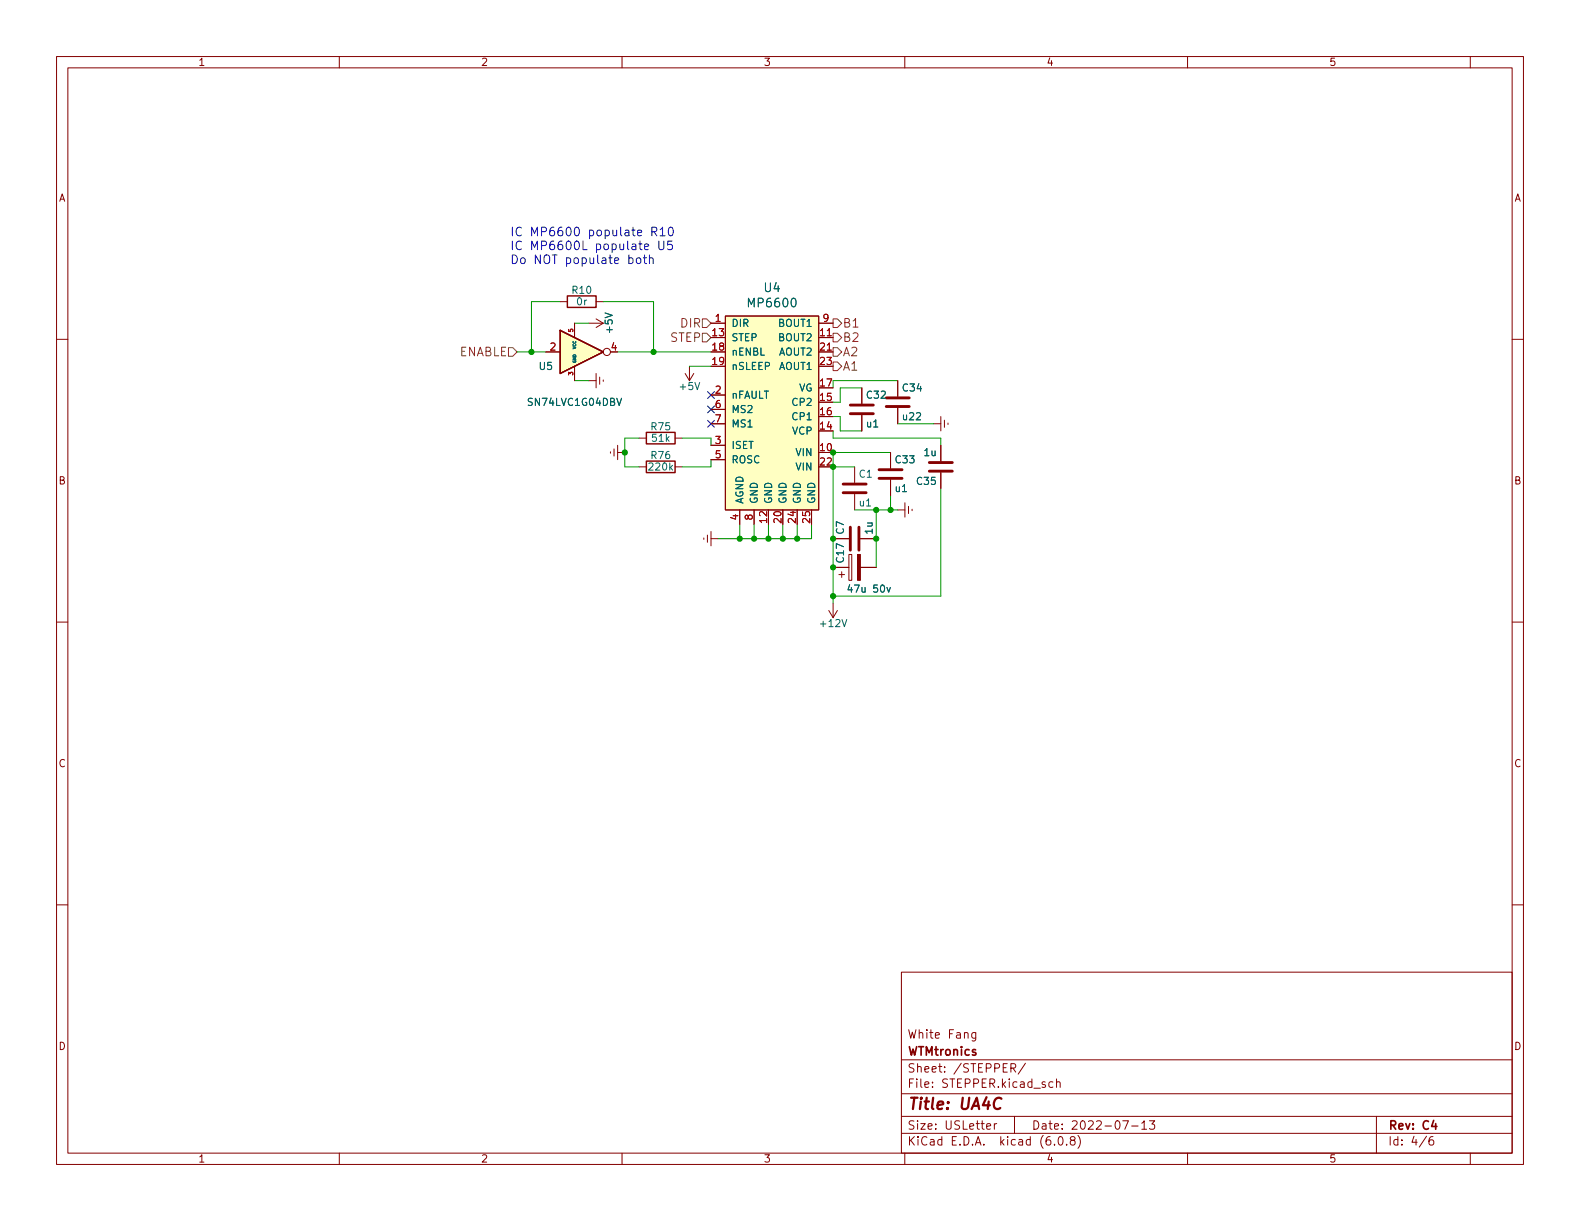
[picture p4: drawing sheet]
<svg xmlns="http://www.w3.org/2000/svg" width="279mm" height="216mm" viewBox="0 0 279 216" stroke-linecap="round" stroke-linejoin="round" font-family="sans-serif">
<g fill="none" stroke="#840000" stroke-width=".18">
<path d="M10 10h259.4v195.9h-259.4zM12 12h255.4v191.9h-255.4zM60 10v2M110 10v2M160 10v2M210 10v2M260 10v2M10 60h2M99.1 53.3h1.2M101.6 57.2v2.5M104.1 57.2h2.6M105.4 53.3h1.3"/>
<path d="M105.4 56.4l1.3 .8M106.7 57.2l-1.3 .7M125.7 57.2h2.6M128.3 55.9h16.5v34.3h-16.5zM144.8 57.2h2.5M144.8 59.7h2.5M267.4 60h2M96.5 62.2h2.6M101.6 64.8v2.5M104.1 67.3h1.3M105.4 66v2.6M106 66.7v1.2"/>
<path d="M106.7 67.2v.2M107.9 79.9v.2M108.6 79.4v1.2M109.2 78.7v2.6M113 77.5h1.3M119.4 77.5h1.2M121.2 66l.7 1.3M121.9 64.8v2.5M122.7 66l-.8 1.3M125.7 74.9h2.6M125.7 69.9h2.6M125.7 78.7h2.6"/>
<path d="M125.7 72.4h2.6M144.8 62.2h2.5M152.4 68.6v2.8M152.4 73.4v2.8M158.7 67.3v2.8M158.7 72.1v2.8M165.1 74.9h1.3M166.4 73.7v2.5M166.4 78.7v2.8M167 74.3v1.3M167.6 74.8v.3M109.2 80h1.3"/>
<path d="M113 82.6h1.3M119.4 82.6h1.2M124.5 95.1v.3M125.1 94.6v1.3M125.7 95.3h1.3M125.7 94v2.5M125.7 81.3h2.6M130.8 90.2v2.5M133.3 90.2v2.5M147.3 95.3h2.8M150.1 98h.5v4.6h-.5zM151.1 82.6v2.7"/>
<path d="M151.1 87.4v2.8M152.1 95.3h2.8M157.5 80v2.8M157.5 84.8v2.8M158.7 90.2h1.3M160 88.9v2.5M160.7 89.5v1.3M161.3 90v.3M166.4 83.6v2.8M10 110h2M146.6 108l.7 1.2M147.3 100.3h2.8"/>
<path d="M147.3 106.7v2.5M148.1 108l-.8 1.2M148.3 101.6h1.1M148.8 101.1v1M152.1 100.3h2.8M267.4 110h2M10 160h2M267.4 160h2M159.4 171.9h108v32h-108zM159.4 197.4h108M159.4 193.4h108M159.4 187.4h108"/>
<path d="M172.5 182.6v1.2l-.2 .3-.4-.1M172.5 182.6h-.4l-.3 .3v.4l.2 .2h.5M174.5 199.2l.7-.2-.1-.3h-.4l-.2 .2v.7h.6M175.8 198.7v1M176.3 198.7h-.3l-.2 .3M178.8 188.9l.7-.1 .1-.2-.1-.4-.2-.1h-.5v1.5M179.1 188.9l.5 .7M179.4 197.4v3M181.3 188l-1.3 1.9M186.2 191.4l-.4-.1-.3 .3v.4l.1 .2h.6M186.8 191.4l.2-.1 .4 .1 .1 .9M186.8 190.8v1.5"/>
<path d="M198.5 198.2h1l-.6 1.5M200.1 199.1h1.2M201.9 198.6l.4-.4v1.5M201.9 199.7h.9M203.3 198.2h.9l-.5 .5 .4 .2v.6l-.2 .2h-.4l-.2-.2M243.4 197.4v6.5M60 203.9v2M110 203.9v2M159.4 200.4h108M160 203.9v2M186.5 202.3v.2M187.3 201h.2a.81 .81 0 0 1 .6 .6 .81 .81 0 0 1-.3 .8l-.2 .1a.81 .81 0 0 1-.6-.6 .81 .81 0 0 1 .3-.9z"/>
<path d="M188.6 202.3v.2M189.5 201.6l-.2-.3v-.2l.2-.1h.5l.1 .3-.1 .2-.6 .2-.1 .2v.4l.2 .2 .5-.1 .1-.2-.1-.4-.2-.2M190.6 200.8a1.72 1.72 0 0 1 0 2.2M210 203.9v2M252.3 200.9l-1.3 1.9M253.4 201a.59 .59 0 0 0-.7 .6v.6l.1 .2 .5 .1 .2-.2v-.5l-.1-.2-.4-.1-.3 .3M260 203.9v2"/>
<circle cx="107.3" cy="62.2" r=".63"/>
</g>
<path d="M253.5 198.1l-.3 1.1h.9M253.9 198.7v1" fill="none" stroke="#840000" stroke-width=".3"/>
<path d="M177.1 194.3a.88 .88 0 0 0-1 0 .88 .88 0 0 0-.4 .9 .69 .69 0 0 0 .3 .8 .69 .69 0 0 0 .9-.1" fill="none" stroke="#840000" stroke-width=".4"/>
<path d="M151.6 98h.5v4.6h-.5z" fill="#840000" stroke="#840000" stroke-width=".18"/>
<path d="M156.8 103.9l.3 .8 .3-.8" fill="none" stroke="#006464" stroke-width=".18"/>
<path d="M150.4 73.2h4M150.4 71.6h4M156.7 71.9h4.1M156.7 70.4h4.1M149.1 87.1h4.1M149.1 85.6h4.1M150.4 93.2v4.1M151.9 93.2v4.1M155.4 84.6h4.1M155.4 83.1h4.1M164.3 81.8h4.1M164.3 83.3h4.1" fill="none" stroke="#840000" stroke-width=".51"/>
<path d="M99.1 58.4l7.6 3.8-7.6 3.8zM100.3 52.3h5.1v2.1h-5.1zM114.3 76.5h5.1v2h-5.1zM114.3 81.5h5.1v2.1h-5.1z" fill="none" stroke="#840000" stroke-width=".25"/>
<g fill="#ffffc2" stroke="#ffffc2" stroke-width=".18">
<path d="M128.3 55.9h16.5v34.3h-16.5z"/>
<path d="M99.1 58.4l7.6 3.8-7.6 3.8z"/>
</g>
<path d="M124.2 58.9h.8l.7 .8-.7 .8h-.8zM124.2 56.4h.8l.7 .8-.7 .7h-.8zM147.3 56.4h.8l.7 .8-.7 .7h-.8zM147.3 58.9h.8l.7 .8-.7 .8h-.8zM89.9 61.5h.8l.7 .7-.7 .8h-.8zM147.3 64h.8l.7 .8-.7 .7h-.8zM147.3 61.5h.8l.7 .7-.7 .8h-.8z" fill="none" stroke="#725600" stroke-width=".18"/>
<g fill="none" stroke="#0000c2" stroke-width=".18">
<path d="M112.7 45.7l.3-.1 .3 .3v.4l-.3 .3-.3-.1-.2-.2v-.4zM113.8 45.6h.5M114 43.6l.7-.1-.1-.3-.4-.1-.2 .3v.7h.6M114 45.1v1.3l.3 .2M114.8 45.7l.3-.1 .3 .1 .1 .9M114.8 45.1v1.5M115.3 41l.7-.1 .2-.2-.1-.4-.2-.1h-.6v1.5M115.6 41l.6 .7M116.5 42.6v1.3l.3 .3 .4-.1 .2-.2v-1.3M116.7 40.6l.5-.4v1.5M116.7 41.7h.9M118.4 40.2h.1a.83 .83 0 0 1 .6 .6 .83 .83 0 0 1-.3 .8l-.1 .1a.83 .83 0 0 1-.6-.6 .83 .83 0 0 1 .3-.9z"/>
<path d="M118.8 42.6h-.7l-.1 .8 .3-.2 .5 .1 .1 .2-.1 .5-.2 .2-.6-.2"/>
</g>
<g fill="none" stroke="#009600" stroke-width=".18">
<path d="M99.1 53.3h-5.1v8.9M101.6 57.2h2.5M106.7 53.3h8.9v8.9M91.4 62.2h5.1M101.6 67.3h2.5M109.2 62.2h16.5M113 77.5h-2.5v5.1h2.5M120.6 77.5h5.1v1.2M121.9 64.8h3.8M147.3 76.2v1.3h19.1v1.2M147.3 73.7h1.3v2.5h3.8M147.3 67.3h11.4"/>
<path d="M152.4 68.6h-3.8v2.5h-1.3M158.7 74.9h6.4M125.7 81.3v1.3h-5.1M130.8 92.7v2.6M133.3 92.7v2.6M135.9 92.7v2.6M138.4 92.7v2.6M141 92.7v2.6M143.5 92.7v2.6h-16.5M147.3 82.6h3.8M151.1 90.2h7.6M154.9 90.2v10.1"/>
<path d="M157.5 80h-10.2v26.7M157.5 87.6v2.6M166.4 86.4v19h-19.1"/>
</g>
<path d="M125.1 69.2l1.2 1.3M125.1 74.3l1.2 1.2M125.1 71.8l1.2 1.2M126.3 69.2l-1.2 1.3M126.3 74.3l-1.2 1.2M126.3 71.8l-1.2 1.2" fill="none" stroke="#000084" stroke-width=".18"/>
<g fill="#009600" stroke="#009600" stroke-width=".18">
<circle cx="135.9" cy="95.3" r=".46"/>
<circle cx="130.8" cy="95.3" r=".46"/>
<circle cx="133.3" cy="95.3" r=".46"/>
<circle cx="110.5" cy="80" r=".46"/>
<circle cx="138.4" cy="95.3" r=".46"/>
<circle cx="147.3" cy="95.3" r=".46"/>
<circle cx="141" cy="95.3" r=".46"/>
<circle cx="157.5" cy="90.2" r=".46"/>
<circle cx="154.9" cy="90.2" r=".46"/>
<circle cx="154.9" cy="95.3" r=".46"/>
<circle cx="147.3" cy="105.4" r=".46"/>
<circle cx="147.3" cy="100.3" r=".46"/>
<circle cx="147.3" cy="82.6" r=".46"/>
<circle cx="147.3" cy="80" r=".46"/>
<circle cx="94" cy="62.2" r=".46"/>
<circle cx="115.6" cy="62.2" r=".46"/>
</g>
<text font-size="2.8" fill="#840000" x="160.4" y="196.2">Title: UA4C</text>
<g font-size="2.1" fill="#0000c2">
<text x="90.2" y="41.8">IC MP6600 populate R10</text>
<text x="90.2" y="44.2">IC MP6600L populate U5</text>
<text x="90.2" y="46.7">Do NOT populate both</text>
</g>
<g font-size="2.1" fill="#006464">
<text x="135.2" y="51.6">U4</text>
<text x="132.6" y="54.3">MP6600</text>
</g>
<g font-size="2.1" fill="#725600">
<text x="120.4" y="57.9">DIR</text>
<text x="149" y="57.9">B1</text>
<text x="81.1" y="63">ENABLE</text>
<text x="118.5" y="60.5">STEP</text>
<text x="149" y="65.5">A1</text>
<text x="149" y="60.5">B2</text>
<text x="149" y="63">A2</text>
</g>
<g font-size="2.1" fill="#840000">
<text x="160.4" y="183.6">White Fang</text>
<text x="160.4" y="189.7">Sheet: /STEPPER/</text>
<text x="160.4" y="186.7">WTMtronics</text>
<text x="160.4" y="192.4">File: STEPPER.kicad_sch</text>
<text x="160.4" y="202.5">KiCad E.D.A. kicad (6.0.8)</text>
<text x="160.4" y="199.7">Size: USLetter</text>
<text x="182.4" y="199.7">Date: 2022-07-13</text>
<text x="245.4" y="199.7">Rev: C4</text>
<text x="245.4" y="202.5">Id: 4/6</text>
</g>
<g font-size="1.8" fill="#840000">
<text x="35" y="11.6">1</text>
<text x="85" y="11.6">2</text>
<text x="135" y="11.6">3</text>
<text x="185" y="11.6">4</text>
<text x="235" y="11.6">5</text>
<text x="10.3" y="35.6">A</text>
<text x="267.7" y="35.6">A</text>
<text x="10.3" y="85.7">B</text>
<text x="267.7" y="85.7">B</text>
<text x="10.3" y="135.6">C</text>
<text x="267.7" y="135.6">C</text>
<text x="10.3" y="185.7">D</text>
<text x="267.7" y="185.7">D</text>
<text x="35" y="205.6">1</text>
<text x="85" y="205.6">2</text>
<text x="135" y="205.6">3</text>
<text x="185" y="205.6">4</text>
<text x="235" y="205.6">5</text>
</g>
<g font-size="1.8" fill="#006464">
<text x="101.2" y="51.9">R10</text>
<text x="102" y="54">0r</text>
<text x="108.3" y="58.7" transform="rotate(-90 108.3 58.7)">+5V</text>
<text x="129.3" y="57.8">DIR</text>
<text x="137.8" y="57.8">BOUT1</text>
<text x="95.4" y="65.4">U5</text>
<text x="129.3" y="60.3">STEP</text>
<text x="129.3" y="62.9">nENBL</text>
<text x="129.3" y="65.4">nSLEEP</text>
<text x="137.8" y="60.3">BOUT2</text>
<text x="137.8" y="62.9">AOUT2</text>
<text x="137.8" y="65.4">AOUT1</text>
<text x="93.6" y="71.8">SN74LVC1G04DBV</text>
<text x="120.3" y="69">+5V</text>
<text x="129.3" y="70.5">nFAULT</text>
<text x="140.3" y="71.8">CP2</text>
<text x="141.2" y="69.2">VG</text>
<text x="153.3" y="70.5">C32</text>
<text x="159.7" y="69.2">C34</text>
<text x="115.2" y="76.1">R75</text>
<text x="129.3" y="73">MS2</text>
<text x="129.3" y="75.6">MS1</text>
<text x="140.1" y="76.8">VCP</text>
<text x="140.3" y="74.3">CP1</text>
<text x="153.3" y="75.6">u1</text>
<text x="159.7" y="74.3">u22</text>
<text x="114.9" y="83.2">220k</text>
<text x="115.2" y="81.2">R76</text>
<text x="115.4" y="78.1">51k</text>
<text x="129.3" y="79.4">ISET</text>
<text x="129.3" y="81.9">ROSC</text>
<text x="140.8" y="80.6">VIN</text>
<text x="140.8" y="83.2">VIN</text>
<text x="158.4" y="81.9">C33</text>
<text x="163.4" y="80.6">1u</text>
<text x="131.4" y="89.2" transform="rotate(-90 131.4 89.2)">AGND</text>
<text x="134" y="89.2" transform="rotate(-90 134 89.2)">GND</text>
<text x="136.5" y="89.2" transform="rotate(-90 136.5 89.2)">GND</text>
<text x="139.1" y="89.2" transform="rotate(-90 139.1 89.2)">GND</text>
<text x="141.6" y="89.2" transform="rotate(-90 141.6 89.2)">GND</text>
<text x="144.1" y="89.2" transform="rotate(-90 144.1 89.2)">GND</text>
<text x="152" y="84.5">C1</text>
<text x="152" y="89.5">u1</text>
<text x="158.3" y="87">u1</text>
<text x="162.2" y="85.7">C35</text>
<text x="149.2" y="94.4" transform="rotate(-90 149.2 94.4)">C7</text>
<text x="154.3" y="94.4" transform="rotate(-90 154.3 94.4)">1u</text>
<text x="149.2" y="99.4" transform="rotate(-90 149.2 99.4)">C17</text>
<text x="150.4" y="104.8">47u 50v</text>
<text x="145.2" y="110.9">+12V</text>
</g>
<g font-size="1.8" fill="#a90000">
<text x="126" y="59.4">13</text>
<text x="126.5" y="56.9">1</text>
<text x="145.1" y="59.4">11</text>
<text x="145.6" y="56.9">9</text>
<text x="97.3" y="62">2</text>
<text x="108.1" y="62">4</text>
<text x="126" y="62">18</text>
<text x="126" y="64.5">19</text>
<text x="145.1" y="62">21</text>
<text x="145.1" y="64.5">23</text>
<text x="126.5" y="69.6">2</text>
<text x="145.1" y="70.9">15</text>
<text x="145.1" y="68.3">17</text>
<text x="126.5" y="72.1">6</text>
<text x="126.5" y="74.7">7</text>
<text x="145.1" y="75.9">14</text>
<text x="145.1" y="73.4">16</text>
<text x="126.5" y="78.5">3</text>
<text x="126.5" y="81">5</text>
<text x="145.1" y="79.8">10</text>
<text x="145.1" y="82.3">22</text>
<text x="130.6" y="91.9" transform="rotate(-90 130.6 91.9)">4</text>
<text x="133.1" y="91.9" transform="rotate(-90 133.1 91.9)">8</text>
<text x="135.6" y="92.4" transform="rotate(-90 135.6 92.4)">12</text>
<text x="138.2" y="92.4" transform="rotate(-90 138.2 92.4)">20</text>
<text x="140.7" y="92.4" transform="rotate(-90 140.7 92.4)">24</text>
<text x="143.3" y="92.4" transform="rotate(-90 143.3 92.4)">25</text>
</g>
<g font-size="1.1" fill="#a90000">
<text x="101.3" y="58.7" transform="rotate(-90 101.3 58.7)">5</text>
<text x="101.3" y="66.3" transform="rotate(-90 101.3 66.3)">3</text>
</g>
<g font-size=".7" fill="#006464">
<text x="101.9" y="64.3" transform="rotate(-90 101.9 64.3)">GND</text>
<text x="101.9" y="61.7" transform="rotate(-90 101.9 61.7)">VCC</text>
</g>
</svg>
